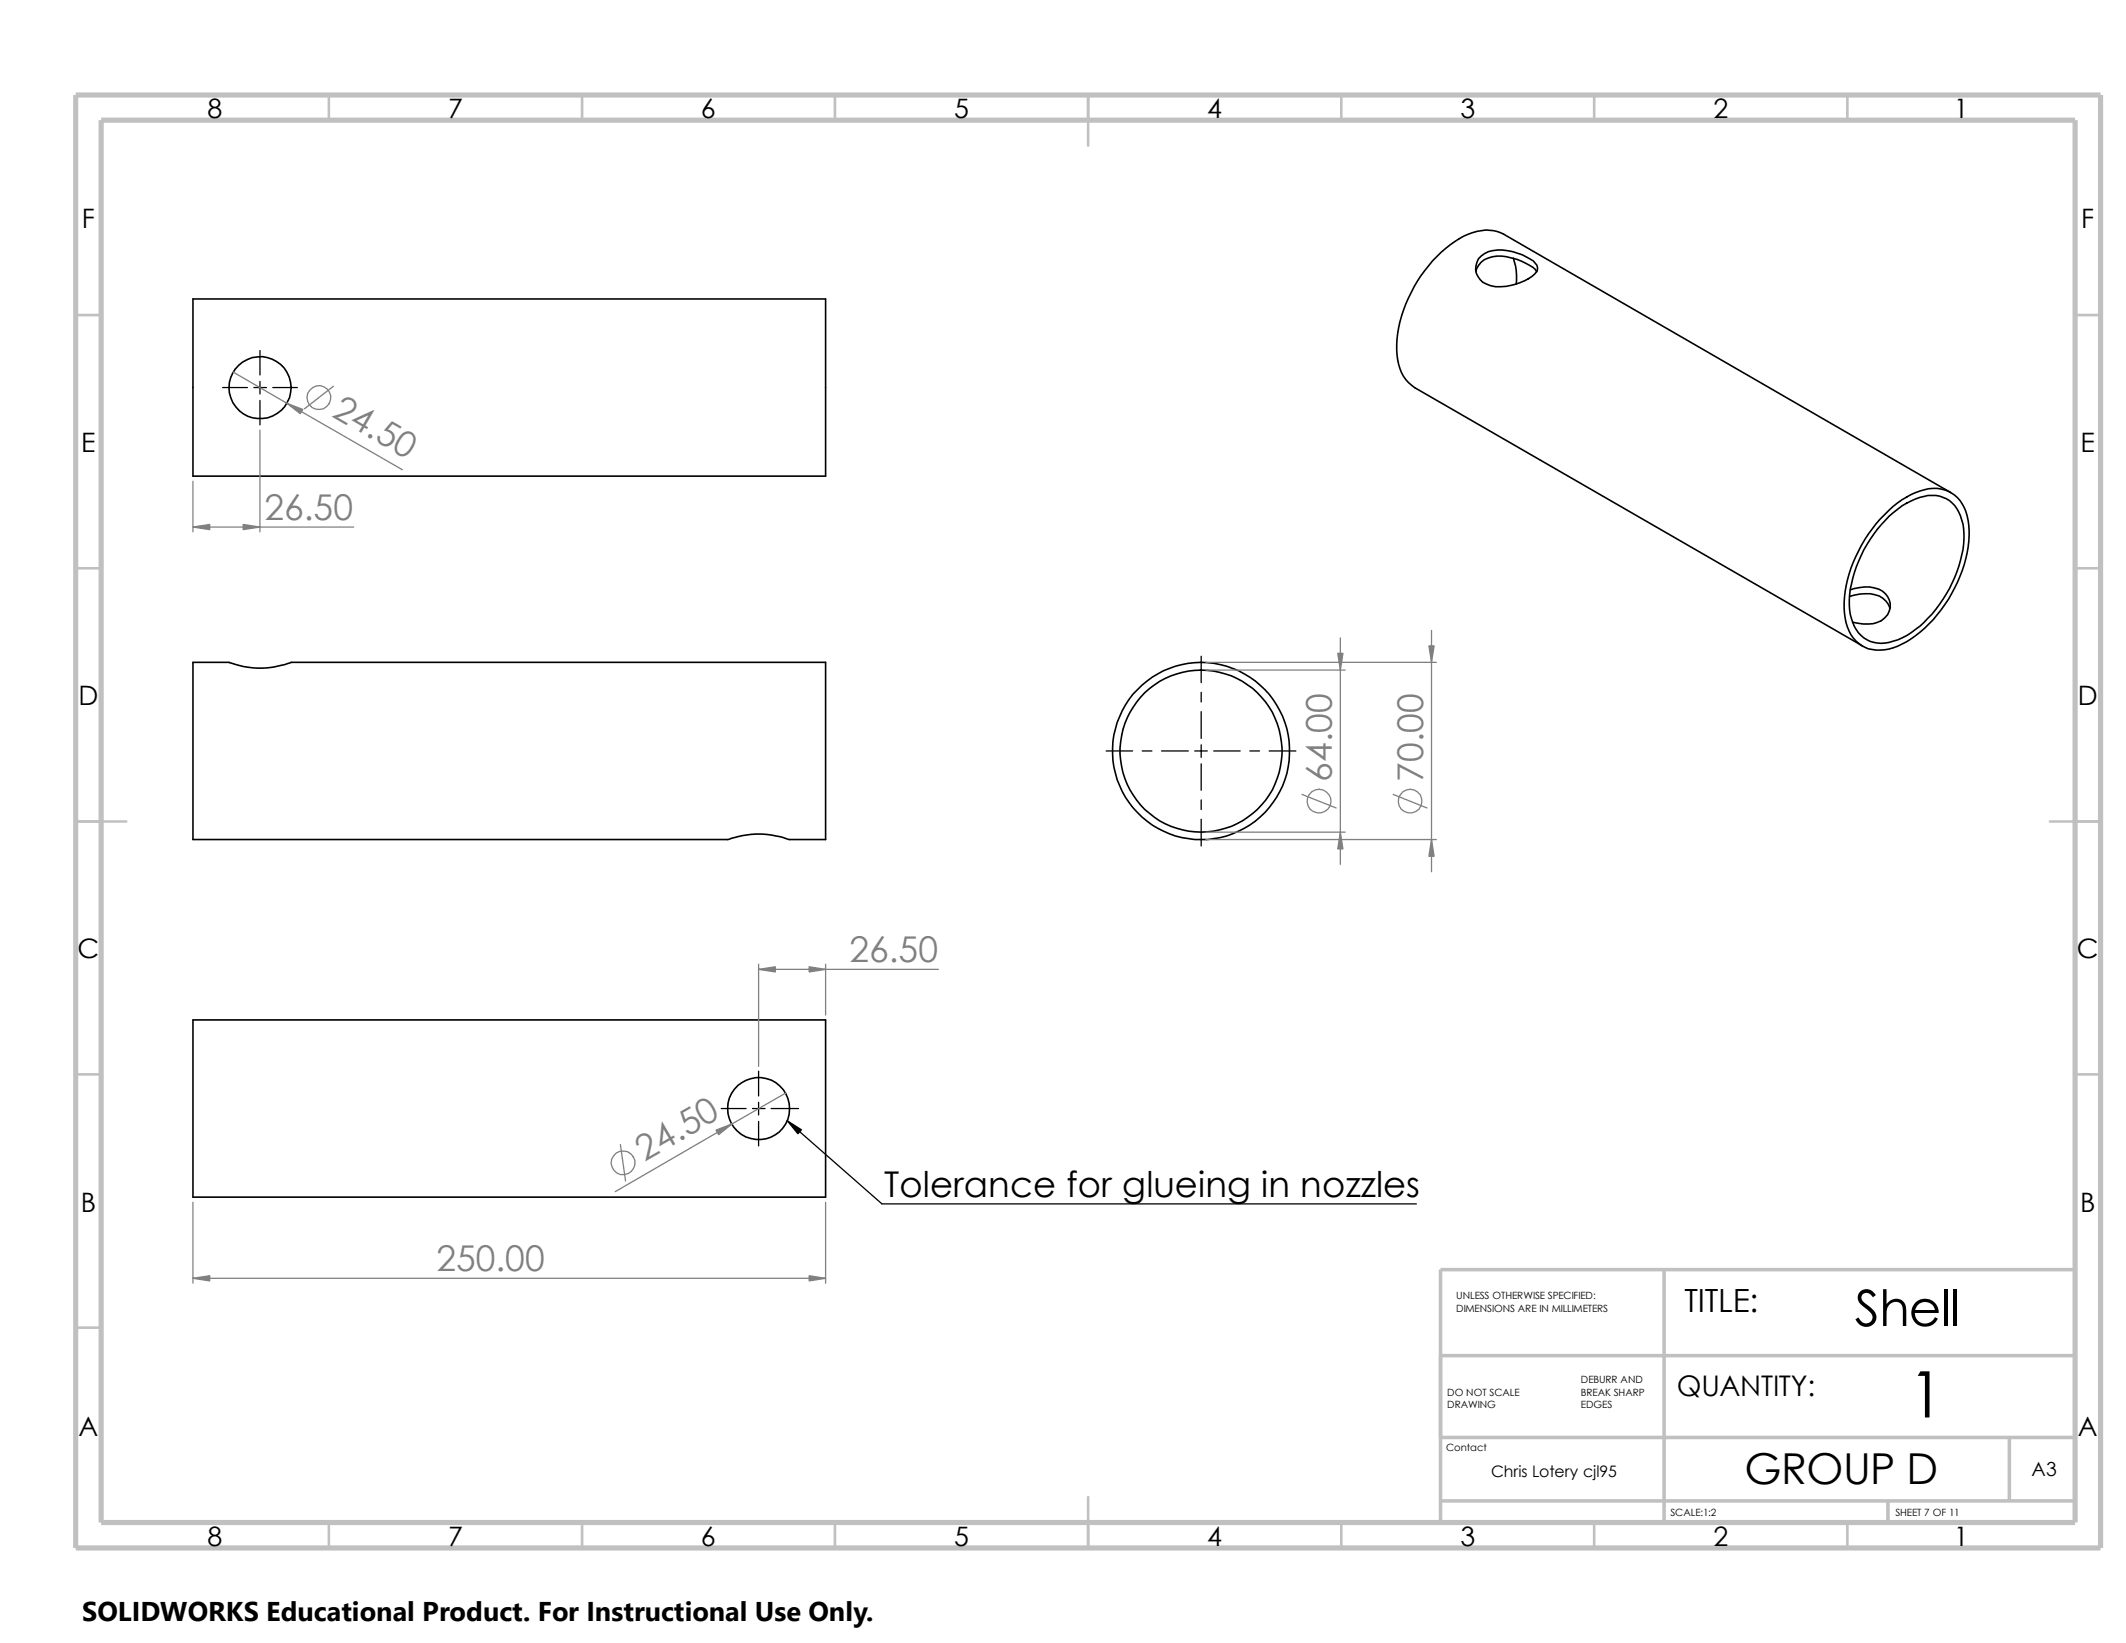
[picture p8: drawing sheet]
<svg xmlns="http://www.w3.org/2000/svg" width="279mm" height="216mm" viewBox="0 0 279 216" stroke-linecap="round" stroke-linejoin="round" font-family="sans-serif">
<g fill="none" stroke="#c0c0c0" stroke-width=".34">
<path d="M43.2 12.5v3.3M76.5 12.5v3.3M109.7 12.5v3.3M143 12.5v6.6M176.3 12.5v3.3M209.5 12.5v3.3M242.8 12.5v3.3M9.9 41.4h3.4M272.7 41.4h3.4M9.9 74.7h3.4M272.7 74.7h3.4M9.9 107.9h6.7"/>
<path d="M269.4 107.9h6.7M9.9 141.2h3.4M272.7 141.2h3.4M9.9 174.5h3.4M143 196.7v6.7M43.2 200.1v3.3M76.5 200.1v3.3M109.7 200.1v3.3M176.3 200.1v3.3M209.5 200.1v3.3M242.8 200.1v3.3"/>
</g>
<path d="M189.3 178.1h83.4M218.7 166.8v33.3M272.7 166.8h-83.4v33.3M189.3 188.9h83.4M189.3 197.2h83.4M248.1 197.2v2.9M264.1 188.8v8.4" fill="none" stroke="#c0c0c0" stroke-width=".47"/>
<path d="M9.9 12.5h266.2v190.9h-266.2zM13.3 15.8h259.4v184.3h-259.4z" fill="none" stroke="#c0c0c0" stroke-width=".68" stroke-linecap="butt"/>
<g fill="none" stroke="#000" stroke-width=".21">
<path d="M25.4 39.3h83.1v23.3h-83.1zM194 35.7a2.52 2.52 0 0 1 2.1-2 7.7 7.7 0 0 1 5.7 1.7l.2 .3M194.7 33.6a4.5 4.5 0 0 1 4.1-.5 7.7 7.7 0 0 1 2.7 1.2 1.1 1.1 0 0 1 .4 1.4 6.6 6.6 0 0 1-4.7 2 3.2 3.2 0 0 1-3-1.4 2.2 2.2 0 0 1 .5-2.7zM198.9 33.9a7.6 7.6 0 0 1 .4 3.4M243.1 78.4a6 6 0 0 1 3.9-.1 2.54 2.54 0 0 1 1.4 1.7M243.2 77.5a5.1 5.1 0 0 1 4.2 .2 2.28 2.28 0 0 1 1 2.3 2.28 2.28 0 0 1-1.7 1.8 5.7 5.7 0 0 1-3.2-.1M248.2 67.1a9.5 9.5 0 0 1 5.9-2.9 4.3 4.3 0 0 1 4.4 3.6 14.7 14.7 0 0 1-2 10.2 16.3 16.3 0 0 1-7.1 6.9 4.8 4.8 0 0 1-5.9-1.1 8.2 8.2 0 0 1-1-6 19.2 19.2 0 0 1 5.7-10.7zM248.3 67.8a10.1 10.1 0 0 1 5.1-2.7 3.9 3.9 0 0 1 4.4 3.2 10.9 10.9 0 0 1-.6 6.8 16.6 16.6 0 0 1-6.6 8.4 5.9 5.9 0 0 1-4.8 .8 4.8 4.8 0 0 1-2.7-4.2 15.3 15.3 0 0 1 2.7-9.2l.9-1.3zM256.4 64.7l-58.8-33.9a5.4 5.4 0 0 0-4.6 0 16.9 16.9 0 0 0-8.3 9.2 12.7 12.7 0 0 0-.7 8.4 4.7 4.7 0 0 0 2 2.6l58.8 33.9M25.4 87h4.7a11.3 11.3 0 0 0 8.2 0h70.2v23.3h-4.7a11.8 11.8 0 0 0-8.2 0h-70.2zM25.4 134h83.1v23.3h-83.1z"/>
<circle cx="34.2" cy="51" r="4.1"/>
<circle cx="157.8" cy="98.7" r="11.6"/>
<circle cx="157.9" cy="98.7" r="10.6"/>
<circle cx="99.7" cy="145.7" r="4.1"/>
</g>
<g fill="none" stroke="#000" stroke-width=".17">
<path d="M29.3 50.9h3.2M33.4 50.9h1.6M34.2 46.1v3.2M34.2 50.1v1.7M34.2 52.6v3.2M35.9 50.9h3.2M145.4 98.7h3.4M150.1 98.7h1.3M152.7 98.7h3.5M157 98.7h1.7M157.9 86.2v3.5M157.9 91v1.2"/>
<path d="M157.9 93.5v3.5M157.9 97.9v1.6M159.5 98.7h3.5M164.3 98.7h1.2M166.8 98.7h3.5M157.9 100.4v3.4M157.9 105.1v1.3M157.9 107.7v3.5M94.8 145.7h3.2M98.9 145.7h1.6M99.7 140.8v3.2M99.7 144.9v1.6"/>
<path d="M99.7 147.4v3.2M101.3 145.7h3.6M103.5 147.3l12.4 10.9h70.2"/>
</g>
<g fill="none" stroke="#808080" stroke-width=".17">
<path d="M30.6 48.9l22.3 12.8M34.2 56.5v13.4M43.8 50.8l-3.8 2.9M25.4 63.2v6.7M25.4 69.3h21.1M158.5 87h30.3M158.5 88.1h18.3M176.1 83.8v29.8M188.1 82.8v31.8M158.5 110.3h30.3M158.5 109.3h18.3M171.1 104.4l4.5 1.8"/>
<path d="M183.1 104.4l4.4 1.8M99.7 126.7v13.4M99.7 127.4h23.6M108.5 126.7v6.7M25.4 158v10.6M81.5 150.4l.7 4.8M103.3 143.6l-22.4 13M108.5 158v10.6M25.4 168h83.1"/>
<circle cx="41.9" cy="52.2" r="1.57"/>
<circle cx="173.3" cy="105.3" r="1.57"/>
<circle cx="185.3" cy="105.3" r="1.57"/>
<circle cx="81.9" cy="152.8" r="1.56"/>
</g>
<g fill="#808080" stroke="#808080" stroke-width=".17">
<path d="M94.1 148.5l2.1-.8-1.8 1.4z"/>
<path d="M25.4 168l2.2-.4v.7z"/>
<path d="M106.3 167.6l2.2 .4-2.2 .3z"/>
<path d="M99.7 127.4l2.2-.4v.7z"/>
<path d="M106.3 127l2.2 .4-2.2 .3z"/>
<path d="M188.1 110.3l.4 2.2h-.7z"/>
<path d="M187.8 84.9h.7l-.4 2.1z"/>
<path d="M175.8 85.9h.7l-.4 2.2z"/>
<path d="M176.1 109.3l.4 2.2h-.7z"/>
<path d="M37.7 53l2.1 .8-.3 .6z"/>
<path d="M32 68.9l2.2 .4-2.2 .3z"/>
<path d="M25.4 69.3l2.2-.4v.7z"/>
</g>
<path d="M103.5 147.3l1.8 1.2-.4 .5z" fill="#000" stroke="#000" stroke-width=".17"/>
<path d="M10.8 209.2h104.1v6.7h-104.1z" fill="#fff"/>
<text font-size="8.4" x="250.8" y="186.3">1</text>
<text font-size="6.6" x="243.8" y="174.2">Shell</text>
<text font-size="5.6" x="229.3" y="195">GROUP D</text>
<g font-size="4.7" fill="#808080">
<text x="43.5" y="54.6" transform="rotate(30 43.5 54.6)">24.50</text>
<text x="34.8" y="68.3">26.50</text>
<text x="175" y="102.7" transform="rotate(-90 175 102.7)">64.00</text>
<text x="187" y="102.7" transform="rotate(-90 187 102.7)">70.00</text>
<text x="111.6" y="126.4">26.50</text>
<text x="84.7" y="152.7" transform="rotate(-30 84.7 152.7)">24.50</text>
<text x="57.4" y="167">250.00</text>
</g>
<text font-size="4.7" x="116.2" y="157.3">Tolerance for glueing in nozzles</text>
<text font-size="4.2" x="221.4" y="172.4">TITLE:</text>
<text font-size="3.7" x="220.4" y="183.5">QUANTITY:</text>
<text font-size="3.6" x="10.8" y="213">SOLIDWORKS Educational Product. For Instructional Use Only.</text>
<g font-size="3.5">
<text x="27.3" y="15.5">8</text>
<text x="58.9" y="15.5">7</text>
<text x="92.1" y="15.5">6</text>
<text x="125.4" y="15.5">5</text>
<text x="158.7" y="15.5">4</text>
<text x="191.9" y="15.5">3</text>
<text x="225.2" y="15.5">2</text>
<text x="256.8" y="15.5">1</text>
<text x="10.8" y="30">F</text>
<text x="273.5" y="30">F</text>
<text x="10.7" y="59.4">E</text>
<text x="273.4" y="59.4">E</text>
<text x="10.3" y="92.7">D</text>
<text x="273.1" y="92.7">D</text>
<text x="10.2" y="125.9">C</text>
<text x="273" y="125.9">C</text>
<text x="10.6" y="159.2">B</text>
<text x="273.4" y="159.2">B</text>
<text x="10.3" y="188.6">A</text>
<text x="273.1" y="188.6">A</text>
<text x="27.3" y="203.1">8</text>
<text x="58.9" y="203.1">7</text>
<text x="92.1" y="203.1">6</text>
<text x="125.4" y="203.1">5</text>
<text x="158.7" y="203.1">4</text>
<text x="191.9" y="203.1">3</text>
<text x="225.2" y="203.1">2</text>
<text x="256.8" y="203.1">1</text>
</g>
<text font-size="2.5" x="267" y="194">A3</text>
<text font-size="2.1" x="196" y="194.1">Chris Lotery cjl95</text>
<g font-size="1.3">
<text x="191.4" y="172.3">DIMENSIONS ARE IN MILLIMETERS</text>
<text x="191.4" y="170.7">UNLESS OTHERWISE SPECIFIED:</text>
<text x="190.2" y="185.1">DRAWING</text>
<text x="190.2" y="183.4">DO NOT SCALE</text>
<text x="207.8" y="185.1">EDGES</text>
<text x="207.8" y="183.4">BREAK SHARP</text>
<text x="207.8" y="181.8">DEBURR AND</text>
<text x="190.1" y="190.7">Contact</text>
<text x="219.5" y="199.2">SCALE:1:2</text>
<text x="249.1" y="199.2">SHEET 7 OF 11</text>
</g>
</svg>
